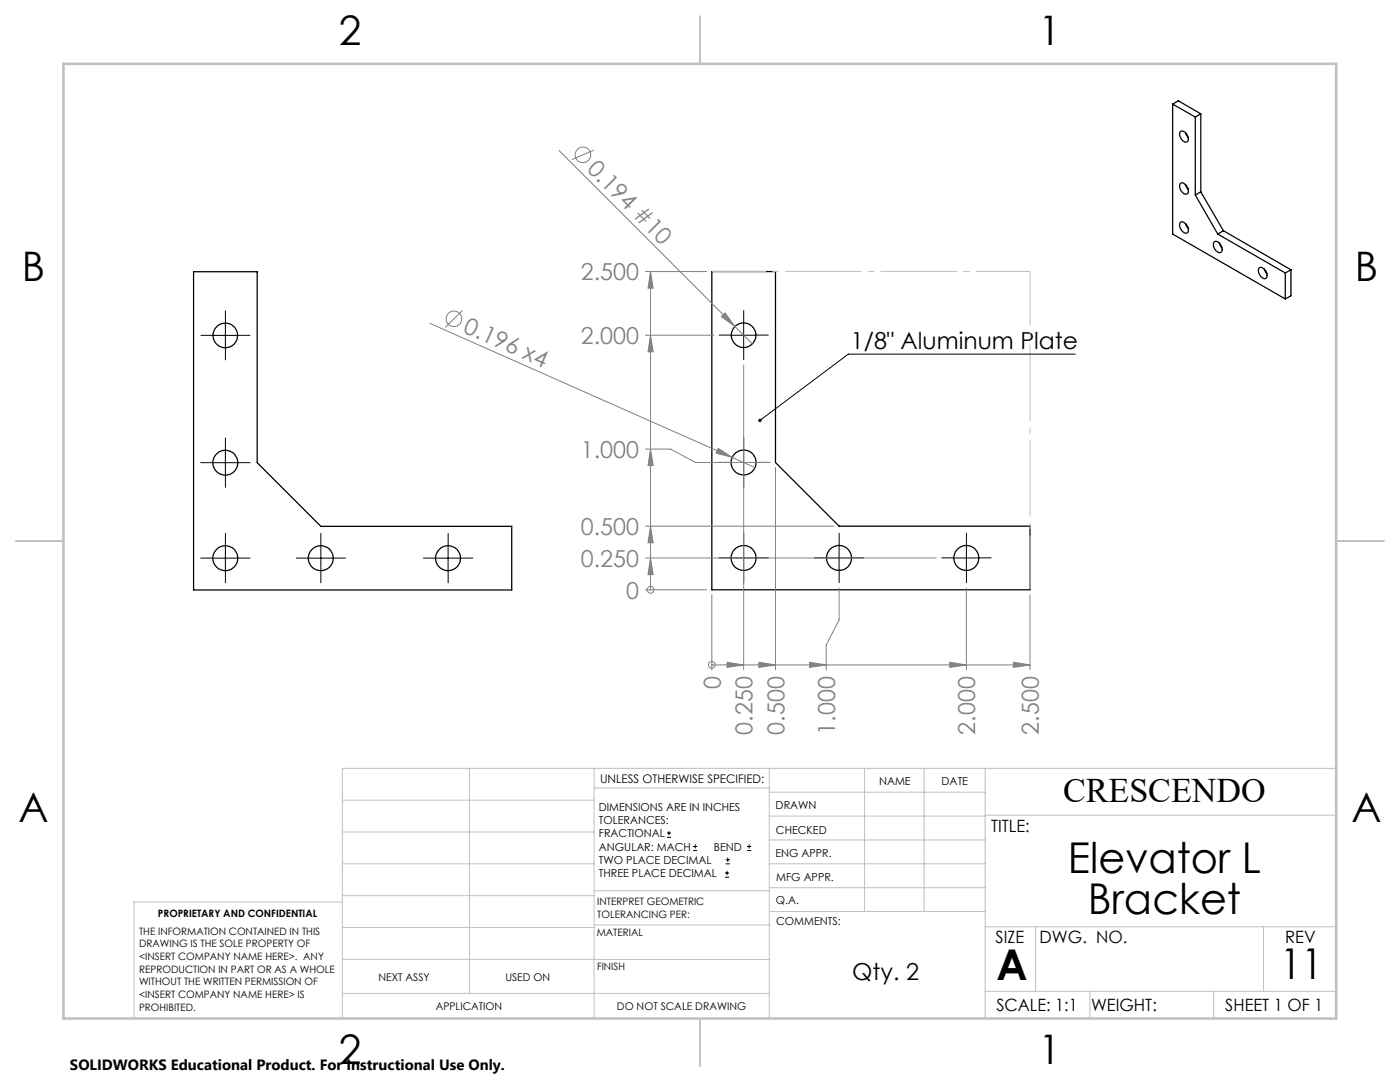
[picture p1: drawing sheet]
<svg xmlns="http://www.w3.org/2000/svg" width="279mm" height="216mm" viewBox="0 0 279 216" stroke-linecap="round" stroke-linejoin="round" font-family="sans-serif">
<g fill="none" stroke="#000" stroke-width=".25">
<path d="M234 20.8v25.9l22.5 13M234 20.8l4.5 2.6M234 20.8l1.2-.7 4.4 2.6M235.5 26.3a1.17 1.17 0 0 1 1.6 1.1 .64 .64 0 0 1-.2 .9 .64 .64 0 0 1-.9-.3l-.1-.1a1.42 1.42 0 0 1-.4-1.6zM235.6 36.6a1.3 1.3 0 0 1 1.5 1.2 .68 .68 0 0 1-.3 1 .68 .68 0 0 1-.9-.6 1.35 1.35 0 0 1-.3-1.6zM236.6 36.8l.5 .9M236.6 26.5l.5 .9M238.5 23.4v15.5M238.5 38.9l4.5 7.8M239.6 38.3l-1.1 .6M239.6 22.7l-1.1 .7M239.6 22.7v15.6"/>
<path d="M239.6 38.3l4.6 7.7M38.6 54.2h12.7v38.1l12.7 12.7h38.1v12.7h-63.5zM142.1 54.2h12.7v38.1l12.7 12.7h38.1v12.7h-63.5zM235.5 44.4a1.11 1.11 0 0 1 1.6 1 .66 .66 0 0 1 0 .9 .66 .66 0 0 1-.8 .1 1.68 1.68 0 0 1-.8-2zM236.6 44.6l.5 .9M242.4 48.2a1.47 1.47 0 0 1 1.5 1.9 .66 .66 0 0 1-1.2 0l-.3-.5a1.16 1.16 0 0 1 0-1.4zM243 46.7l13.5 7.8M243.3 48.5l.5 .9M244.2 46l-1.2 .7M244.2 46l13.4 7.8M251.4 53.4a1.41 1.41 0 0 1 1.2 2.2 1.5 1.5 0 0 1-1.4-2zM252.3 53.7l.5 .9"/>
<path d="M256.5 54.5v5.2M257.6 53.8l-1.1 .7M257.6 53.8v5.2l-1.1 .7"/>
<circle cx="45" cy="66.9" r="2.46"/>
<circle cx="148.4" cy="66.9" r="2.45"/>
<circle cx="45" cy="92.3" r="2.49"/>
<circle cx="148.4" cy="92.3" r="2.48"/>
<circle cx="45" cy="111.4" r="2.49"/>
<circle cx="64" cy="111.4" r="2.49"/>
<circle cx="89.4" cy="111.4" r="2.49"/>
<circle cx="148.4" cy="111.3" r="2.48"/>
<circle cx="167.5" cy="111.3" r="2.48"/>
<circle cx="192.9" cy="111.3" r="2.48"/>
</g>
<g fill="none" stroke="#808080" stroke-width=".2">
<path d="M111.5 30l35.2 35.2M118.5 30l-4.4 1.9M128.8 54.2h12.2M129.8 54.2v63.5M129.8 54.2l.6 3.3h-1.1zM85.8 64.5l60.3 26.8M92.3 61.9l-3.4 3.4M128.8 66.9h13.7M129.8 66.9l.6 3.3h-1.1zM144 63.2l.7-.8 2 2.8zM146.7 65.2l3.4 3.4M148.4 72.8v60.9"/>
<path d="M128.8 89.6h5l5 2.7h14.9M129.8 89.6l.6 3.3h-1.1zM143.3 89.5l2.8 1.8-3.2-.9zM146.1 91.3l4.6 2M154.8 93.3v40.4M128.8 117.7h12.2M128.8 111.3h58.1M128.8 105h37.6M129.8 111.3l.6 3.4h-1.1zM129.8 105l.6 3.3h-1.1zM129.8 117.7h.1M142.1 118.7v15"/>
<path d="M167.5 117.3v6.4l-2.6 5v5M192.9 117.3v16.4M205.6 118.7v15M142.1 132.7h.1M142.1 132.7h63.5M145.1 132.2l3.3 .5-3.3 .5zM151.4 132.2l3.4 .5-3.4 .5zM161.6 132.2l3.3 .5-3.3 .5zM189.5 132.2l3.4 .5-3.4 .5zM202.2 132.2l3.4 .5-3.4 .5z"/>
<circle cx="116.3" cy="30.9" r="1.56"/>
<circle cx="90.6" cy="63.6" r="1.55"/>
<circle cx="129.8" cy="117.7" r=".68"/>
<circle cx="142.1" cy="132.7" r=".68"/>
</g>
<g fill="none" stroke="#000" stroke-width=".2">
<path d="M42.5 66.9h5M45 64.4v5M145.9 66.9h5M148.4 64.4v5M214.6 70.7h-45.3l-17.6 13.2M42.5 92.3h5M45 89.8v5M145.9 92.3h5M148.4 89.8v5M42.5 111.4h5M45 108.9v5M61.5 111.4h5"/>
<path d="M64 108.9v5M86.9 111.4h5M89.4 108.9v5M145.9 111.3h5M148.4 108.8v5M165 111.3h5M167.5 108.8v5M190.4 111.3h5M192.9 108.8v5M133.1 167.1h.8M133.1 166.2h.8M133.5 165.8v.9"/>
<path d="M138.3 169.7h.8M138.3 168.9h.8M138.7 168.5v.8M144.7 175h.8M144.7 174.2h.8M144.8 172.4h.9M144.8 171.6h.9M145.1 173.8v.8M145.2 171.1v.9M149.1 169.7h.8M149.1 168.9h.8M149.5 168.5v.8"/>
</g>
<g fill="none" stroke="#000" stroke-width=".2" stroke-dasharray="15.2 1.3 1.3 1.3" stroke-linecap="butt">
<path d="M42.5 66.9h-2.5M45 64.4v-2.4M45 69.4v2.5M47.5 66.9h2.4M145.9 66.9h-2.4M148.4 64.4v-2.5M148.4 69.4v2.4M150.9 66.9h2.5M42.5 92.3h-2.5M45 89.8v-2.5M45 94.8v2.5M47.5 92.3h2.5"/>
<path d="M145.9 92.3h-2.5M148.4 89.8v-2.5M148.4 94.8v2.5M150.9 92.3h2.5M42.5 111.4h-2.5M45 108.9v-2.5M45 113.9v2.5M47.5 111.4h2.5M61.5 111.4h-2.5M64 108.9v-2.5M64 113.9v2.5M66.5 111.4h2.5"/>
<path d="M86.9 111.4h-2.5M89.4 108.9v-2.5M89.4 113.9v2.5M91.9 111.4h2.5M145.9 111.3h-2.5M148.4 108.8v-2.5M148.4 113.8v2.5M150.9 111.3h2.5M165 111.3h-2.5M167.5 108.8v-2.5M167.5 113.8v2.5M170 111.3h2.5"/>
<path d="M190.4 111.3h-2.5M192.9 108.8v-2.5M192.9 113.8v2.5M195.4 111.3h2.5"/>
</g>
<path d="M205.6 54.2h-63.5M205.6 117.7v-63.5" fill="none" stroke="#c0c0c0" stroke-width=".2" stroke-dasharray="15.2 1.3 1.3 1.3" stroke-dashoffset="4.4" stroke-linecap="butt"/>
<g fill="none" stroke="#c0c0c0" stroke-width=".2">
<path d="M68.3 159.7h50.3M93.7 153.3v44.9M118.6 153.3v49.9M118.6 157.2h34.9M153.5 153.3v49.9M153.5 158.1h43.1M172.5 153.3v28.6M184.4 153.3v28.6M196.6 153.3v49.9M266.7 153.3h-198.4v49.9M68.3 178.7h50.3M68.3 172.4h50.3"/>
<path d="M68.3 166h50.3M68.3 180h-41.6v23.2M118.6 177.7h35M153.5 167.6h43.1M153.5 162.8h43.1M153.5 172.4h43.1M153.5 177.1h43.1M196.6 162.7h70.1M68.3 198.2h85.2M68.3 191.4l85.2 .1M68.3 185.1h50.3M118.6 184.6h35"/>
<path d="M153.6 181.9h43M196.6 197.8h70.1M196.6 184.9h70.1M206.7 184.9v12.9M217.5 197.8v5.4M242.2 197.8v5.4M252.2 184.9v12.9"/>
</g>
<path d="M139.7 3.2v9.5M3.1 107.9h9.6M266.7 107.9h9.5M139.7 203.2v9.6" fill="none" stroke="#c0c0c0" stroke-width=".25"/>
<path d="M12.7 12.7h254v190.5h-254z" fill="none" stroke="#c0c0c0" stroke-width=".5"/>
<path d="M151.4 83.7a.35 .35 0 0 1 .5-.1 .35 .35 0 0 1 0 .6 .35 .35 0 0 1-.5-.1l.3-.2-.3 .2z" fill="#000"/>
<g fill="#808080">
<path d="M144 63.2l.7-.8 2 2.8z"/>
<path d="M143.3 89.5l2.8 1.8-3.2-.9z"/>
<path d="M129.8 111.3l.6 3.4h-1.1zM129.8 105l.6 3.3h-1.1zM129.8 89.6l.6 3.3h-1.1zM129.8 54.2l.6 3.3h-1.1zM129.8 66.9l.6 3.3h-1.1z"/>
<path d="M151.4 132.2l3.4 .5-3.4 .5zM161.6 132.2l3.3 .5-3.3 .5zM189.5 132.2l3.4 .5-3.4 .5zM202.2 132.2l3.4 .5-3.4 .5zM145.1 132.2l3.3 .5-3.3 .5z"/>
</g>
<g font-size="8.5">
<text x="213.1" y="174.2">Elevator L</text>
<text x="217.1" y="182.3">Bracket</text>
<text x="198.9" y="195.5">A</text>
<text x="255.5" y="195.4">11</text>
</g>
<g font-size="8.1">
<text x="67.6" y="8.9">2</text>
<text x="207.3" y="8.9">1</text>
<text x="4.4" y="56.2">B</text>
<text x="270.4" y="56.2">B</text>
<text x="3.7" y="164.1">A</text>
<text x="269.7" y="164.1">A</text>
<text x="67.6" y="212.4">2</text>
<text x="207.3" y="212.4">1</text>
</g>
<text font-size="6.9" x="212.2" y="160.1">CRESCENDO</text>
<g font-size="4.7" fill="#808080">
<text x="117" y="33.9" transform="rotate(45 117 33.9)">0.194 #10</text>
<text x="115.9" y="55.9">2.500</text>
<text x="92.3" y="66.2" transform="rotate(24 92.3 66.2)">0.196 x4</text>
<text x="115.9" y="68.6">2.000</text>
<text x="115.9" y="91.3">1.000</text>
<text x="115.9" y="106.7">0.500</text>
<text x="115.9" y="113.1">0.250</text>
<text x="125" y="119.4">0</text>
<text x="143.8" y="137.5" transform="rotate(-90 143.8 137.5)">0</text>
<text x="150.2" y="146.6" transform="rotate(-90 150.2 146.6)">0.250</text>
<text x="156.5" y="146.6" transform="rotate(-90 156.5 146.6)">0.500</text>
<text x="166.7" y="146.6" transform="rotate(-90 166.7 146.6)">1.000</text>
<text x="194.6" y="146.6" transform="rotate(-90 194.6 146.6)">2.000</text>
<text x="207.3" y="146.6" transform="rotate(-90 207.3 146.6)">2.500</text>
</g>
<g font-size="4.7">
<text x="169.8" y="69.6">1/8&quot; Aluminum Plate</text>
<text x="170.1" y="195.6">Qty. 2</text>
</g>
<g font-size="3.4">
<text x="197.8" y="166">TITLE:</text>
<text x="198.7" y="188.1">SIZE</text>
<text x="207.5" y="188.1">DWG. NO.</text>
<text x="256.5" y="188.2">REV</text>
<text x="198.8" y="201.7">SCALE: 1:1</text>
<text x="217.7" y="201.8">WEIGHT:</text>
<text x="244.5" y="201.7">SHEET 1 OF 1</text>
</g>
<text font-size="3" x="14" y="213.5">SOLIDWORKS Educational Product. For Instructional Use Only.</text>
<text font-size="2.4" x="119.8" y="156.2">UNLESS OTHERWISE SPECIFIED:</text>
<g font-size="2.2">
<text x="119.5" y="161.8">DIMENSIONS ARE IN INCHES</text>
<text x="154.8" y="161.4">DRAWN</text>
<text x="175.4" y="156.6">NAME</text>
<text x="187.9" y="156.7">DATE</text>
<text x="119.5" y="164.4">TOLERANCES:</text>
<text x="119.5" y="167.1">FRACTIONAL</text>
<text x="154.9" y="166.3">CHECKED</text>
<text x="119.5" y="169.7">ANGULAR: MACH</text>
<text x="119.5" y="172.4">TWO PLACE DECIMAL</text>
<text x="142.5" y="169.7">BEND</text>
<text x="154.8" y="171">ENG APPR.</text>
<text x="119.5" y="175">THREE PLACE DECIMAL</text>
<text x="154.9" y="175.7">MFG APPR.</text>
<text x="154.9" y="180.4">Q.A.</text>
<text x="154.9" y="184.6">COMMENTS:</text>
</g>
<g font-size="2.1">
<text x="75.5" y="195.7">NEXT ASSY</text>
<text x="100.9" y="195.7">USED ON</text>
<text x="86.9" y="201.5">APPLICATION</text>
<text x="123.1" y="201.6">DO NOT SCALE DRAWING</text>
</g>
<g font-size="2">
<text x="31.5" y="182.9">PROPRIETARY AND CONFIDENTIAL</text>
<text x="119.2" y="180.6">INTERPRET GEOMETRIC</text>
<text x="119.2" y="183.1">TOLERANCING PER:</text>
<text x="27.8" y="186.5">THE INFORMATION CONTAINED IN THIS</text>
<text x="27.8" y="189">DRAWING IS THE SOLE PROPERTY OF</text>
<text x="27.8" y="191.6">&lt;INSERT COMPANY NAME HERE&gt;. ANY</text>
<text x="119.1" y="186.7">MATERIAL</text>
<text x="27.8" y="194.1">REPRODUCTION IN PART OR AS A WHOLE</text>
<text x="27.8" y="196.6">WITHOUT THE WRITTEN PERMISSION OF</text>
<text x="119.1" y="193.5">FINISH</text>
<text x="27.8" y="199.1">&lt;INSERT COMPANY NAME HERE&gt; IS</text>
<text x="27.8" y="201.7">PROHIBITED.</text>
</g>
</svg>
